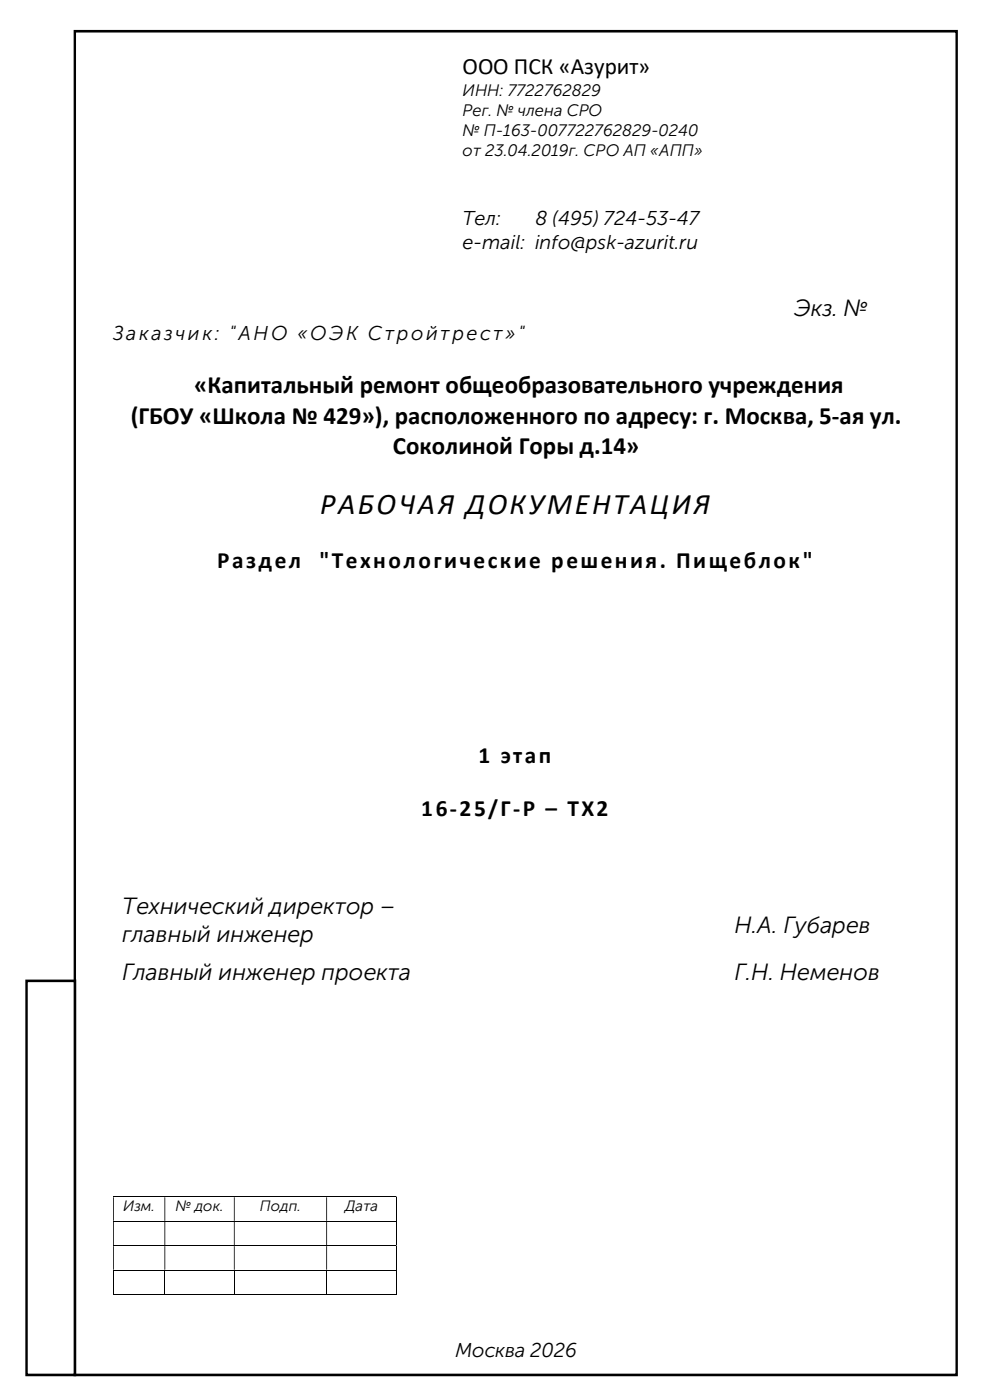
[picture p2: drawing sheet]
<svg xmlns="http://www.w3.org/2000/svg" width="210mm" height="297mm" viewBox="0 0 210 297" stroke-linecap="round" stroke-linejoin="round" font-family="sans-serif">
<path d="M15.6 6.4h187.6v285.6h-187.6zM15.9 6.9l.2-.3v285.1l-.2-.3h187l-.2 .3v-285.1l.2 .3z" fill="#000"/>
<path d="M5.6 208.1h10.3v83.6h-10.3z" fill="#fff"/>
<g fill="#000">
<path d="M84 269.4h.2v.1h-.2zM84 274.6h.2v.1h-.2z"/>
<path d="M5.4 207.8h10.8v84.2h-10.8zM5.9 208.1v83.6l-.3-.3h10.3l-.3 .3v-83.6l.3 .3h-10.3z"/>
</g>
<g fill="none" stroke="#000" stroke-width=".21">
<path d="M24 253.9h60M24 259.1h60M84.1 254v5M84.1 259.2v5M24 264.3h60M24 269.5h60M24 274.7h10.9M24.1 269.5v5.2M35 269.5v5.2M35.1 274.7h14.5M49.7 269.5v5.2M49.8 274.7h19.4"/>
<path d="M69.3 269.5v5.2M69.4 274.7h14.6M84.1 264.4v5M84.1 269.5v5.2"/>
</g>
<g fill="#000">
<path d="M84 253.8h.2v.2h-.2zM24 254h.2v5h-.2zM34.9 254h.2v5h-.2zM49.6 254h.2v5h-.2zM69.2 254h.2v5h-.2z" fill-rule="evenodd"/>
<path d="M84 259h.2v.2h-.2zM24 259.2h.2v5h-.2zM34.9 259.2h.2v5h-.2zM49.6 259.2h.2v5h-.2zM69.2 259.2h.2v5h-.2z" fill-rule="evenodd"/>
<path d="M84 264.2h.2v.2h-.2zM24 264.4h.2v5h-.2zM34.9 264.4h.2v5h-.2zM49.6 264.4h.2v5h-.2zM69.2 264.4h.2v5h-.2z" fill-rule="evenodd"/>
</g>
<text font-size="6.4" x="67.9" y="109">РАБОЧАЯ ДОКУМЕНТАЦИЯ</text>
<g font-size="5.3">
<text x="41.2" y="83.4">«Капитальный ремонт общеобразовательного учреждения</text>
<text x="27.7" y="89.9">(ГБОУ «Школа № 429»), расположенного по адресу: г. Москва, 5-ая ул.</text>
<text x="83.4" y="96.3">Соколиной Горы д.14»</text>
</g>
<g font-size="5">
<text x="98.1" y="15.7">ООО ПСК «Азурит»</text>
<text x="168.4" y="67">Экз. №</text>
<text x="46.1" y="120.6">Раздел</text>
<text x="67.7" y="120.6">&quot;Технологические решения. Пищеблок&quot;</text>
<text x="101.5" y="161.9">1 этап</text>
<text x="89.4" y="173.1">16-25/Г-Р – ТХ2</text>
<text x="25.9" y="194">Технический директор –</text>
<text x="155.8" y="198">Н.А. Губарев</text>
<text x="25.9" y="199.9">главный инженер</text>
<text x="25.9" y="207.9">Главный инженер проекта</text>
<text x="155.8" y="207.9">Г.Н. Неменов</text>
</g>
<g font-size="4.2">
<text x="98.1" y="47.7">Тел:</text>
<text x="113.6" y="47.7">8 (495) 724-53-47</text>
<text x="98.1" y="52.7">e-mail: info@psk-azurit.ru</text>
<text x="24" y="72.2">Заказчик: &quot;АНО «ОЭК Стройтрест»&quot;</text>
<text x="96.6" y="287.9">Москва 2026</text>
</g>
<g font-size="3.5">
<text x="98.1" y="20.3">ИНН: 7722762829</text>
<text x="98.1" y="24.6">Рег. № члена СРО</text>
<text x="98.1" y="28.8">№ П-163-007722762829-0240</text>
<text x="98.1" y="33">от 23.04.2019г. СРО АП «АПП»</text>
</g>
<g font-size="3.2">
<text x="26.1" y="257">Изм.</text>
<text x="37.3" y="257">№ док.</text>
<text x="55.1" y="257">Подп.</text>
<text x="73.2" y="257">Дата</text>
</g>
</svg>
